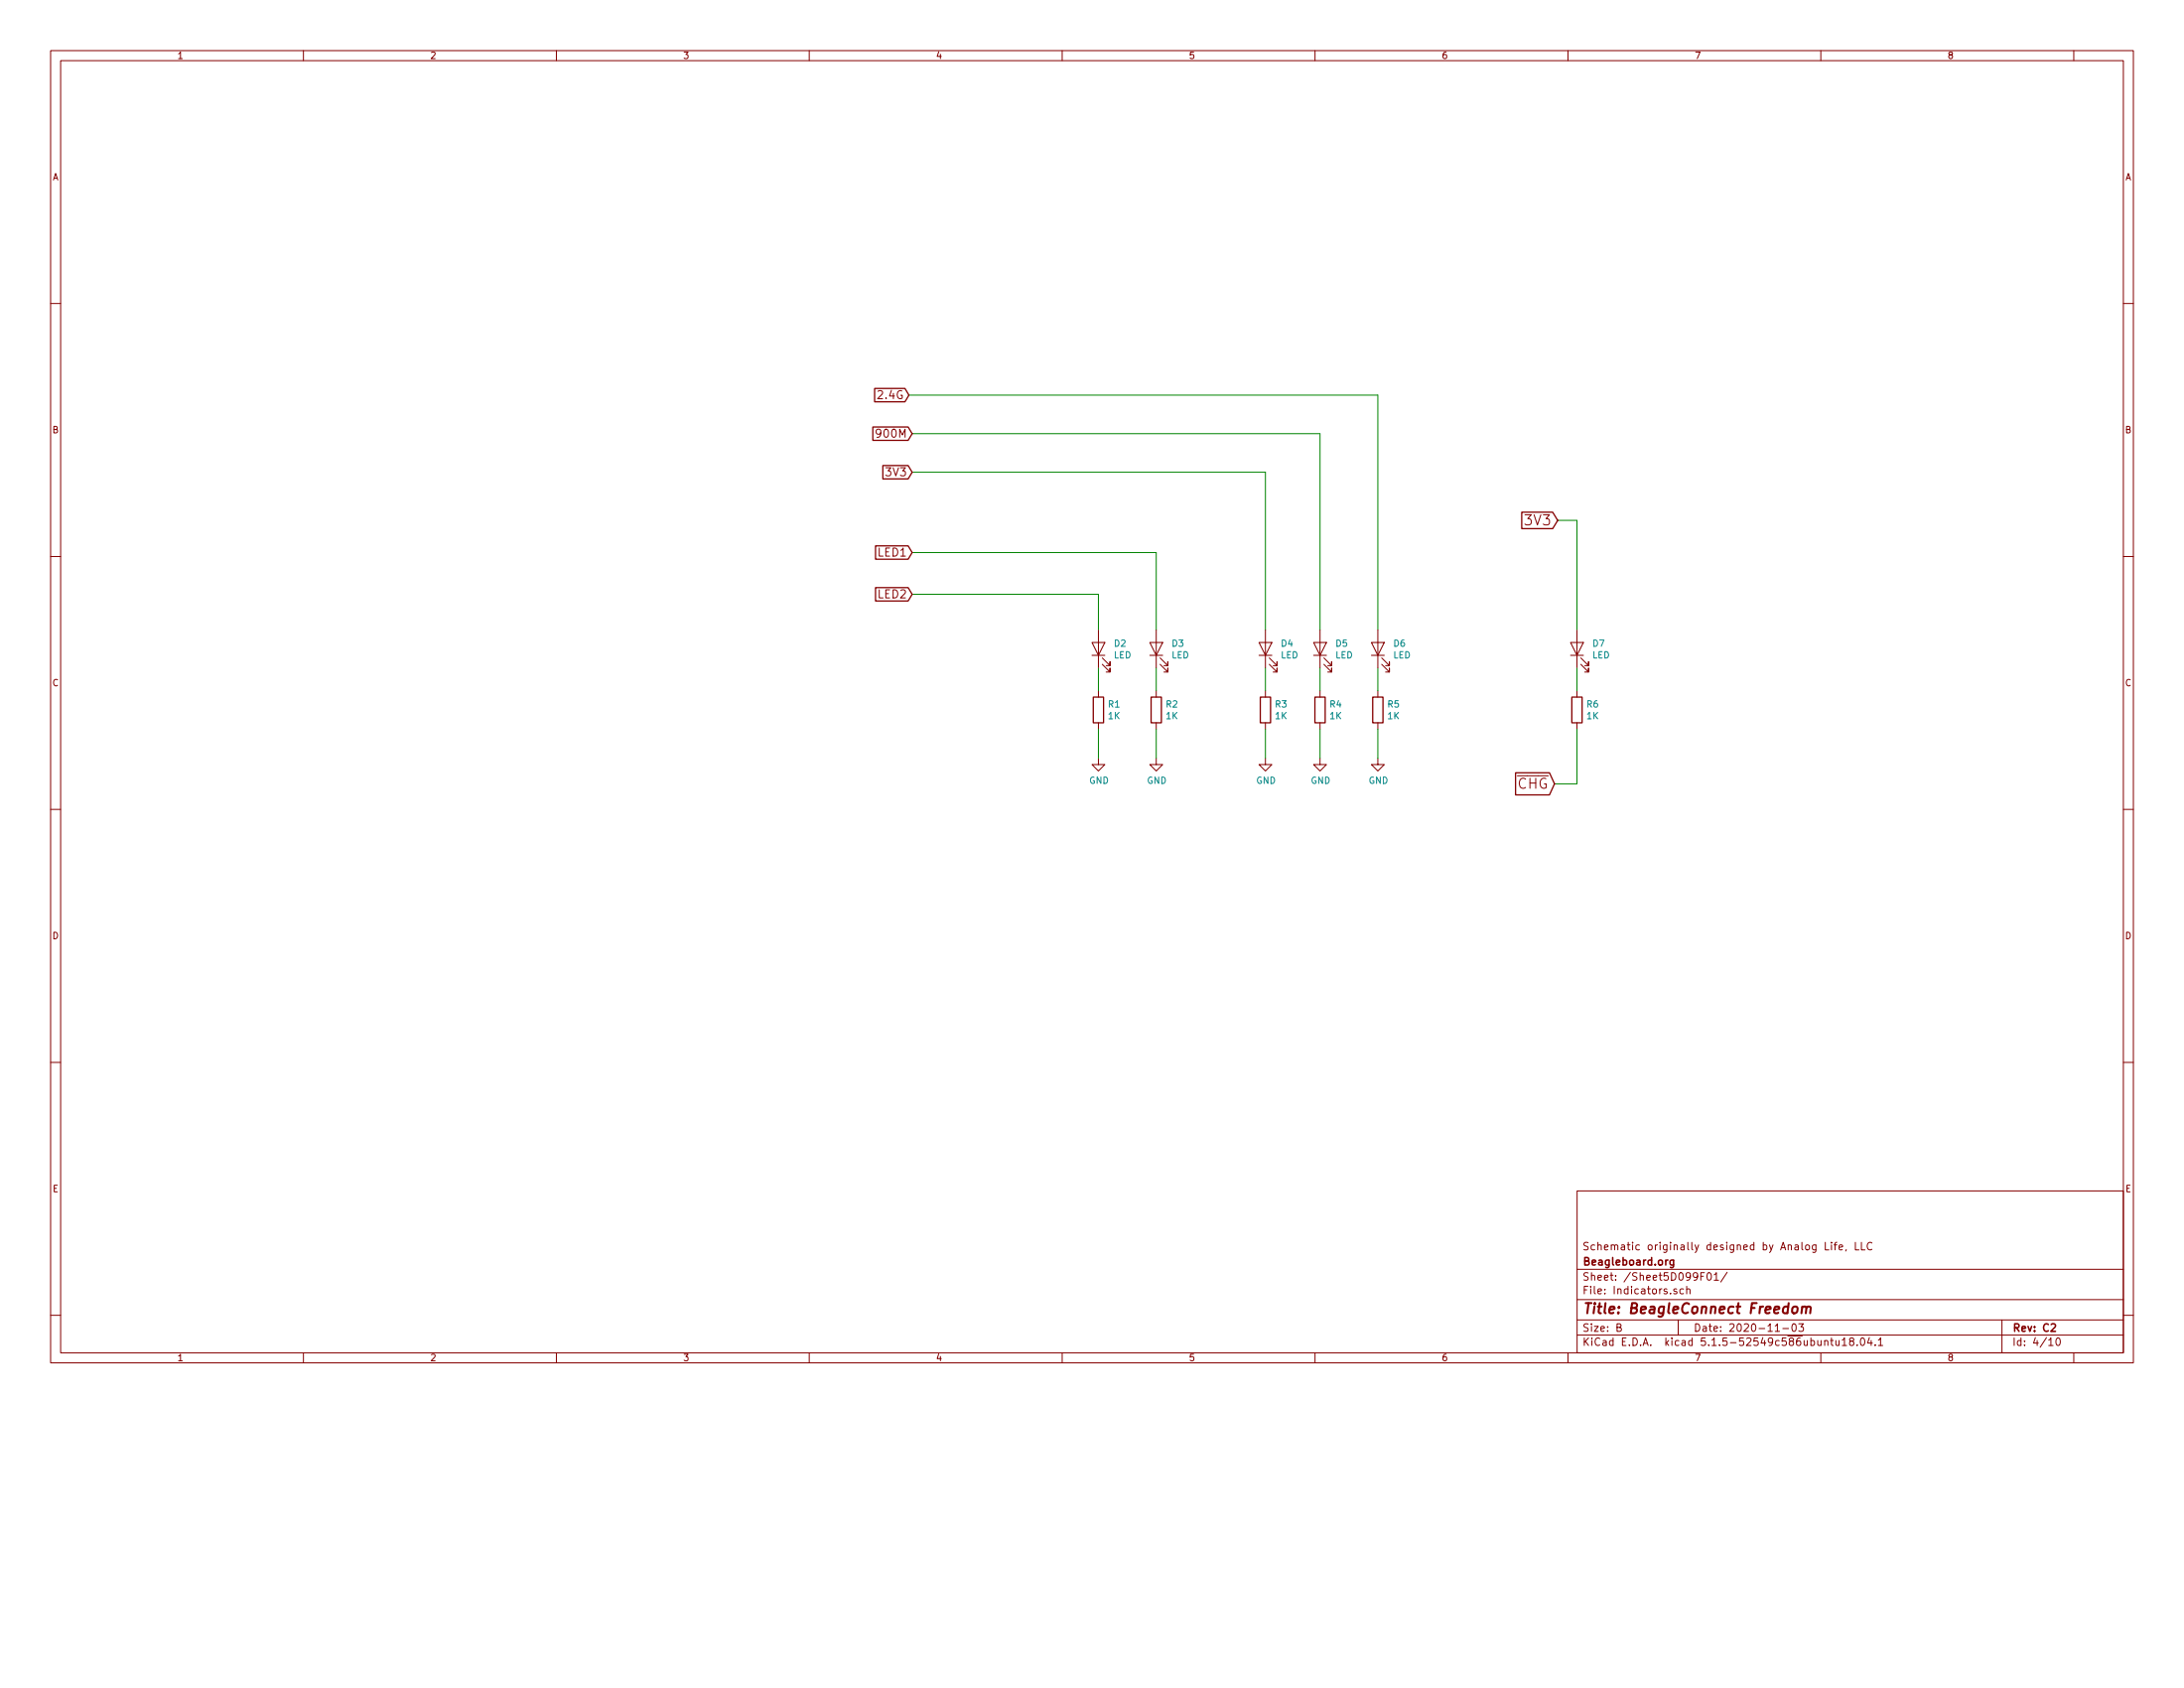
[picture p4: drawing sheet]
EESchema Schematic File Version 4
EELAYER 30 0
EELAYER END
$Descr B 17000 11000
encoding utf-8
Sheet 4 10
Title "BeagleConnect Freedom"
Date "2020-11-03"
Rev "C2"
Comp "Beagleboard.org"
Comment1 "Schematic originally designed by Analog Life, LLC"
Comment2 ""
Comment3 ""
Comment4 ""
$EndDescr
$Comp
L Device:LED D3
U 1 1
P 9000 5050
F 0 "D3" V 9039 4933 50  0000 R CNN
F 1 "LED" V 8948 4933 50  0000 R CNN
F 2 "LED_SMD:LED_0402_1005Metric" H 9000 5050 50  0001 C CNN
F 3 "~" H 9000 5050 50  0001 C CNN
F 4 "LED RED DIFFUSED 1608 SMD" H 9000 5050 50  0001 C CNN "Description"
F 5 "https://www.digikey.com/product-detail/en/rohm-semiconductor/SML-D12U1WT86/SML-D12U1WT86TR-ND/5843853" H 9000 5050 50  0001 C CNN "Link1"
F 6 "SML-D12U1WT86" H 9000 5050 50  0001 C CNN "MPN1"
F 7 "$0.03565" H 9000 5050 50  0001 C CNN "Standard Price"
F 8 "Rohm Semiconductor" H 9000 5050 50  0001 C CNN "Vendor1"
F 9 "LED RED DIFFUSED 1608 SMD" H 9000 5050 50  0001 C CNN "Short Description"
F 10 "304090122" H 9000 5050 50  0001 C CNN "Seeed PN"
F 11 "BL-HUB37A-AV-TRB" H 9000 5050 50  0001 C CNN "MPN2"
F 12 "SMD LED Clear-Red;0402" H 9000 5050 50  0001 C CNN "Seeed Description"
F 13 "Bright" H 9000 5050 50  0001 C CNN "Vendor2"
	1    9000 5050
	0    -1   -1   0   
$EndComp
$Comp
L Device:R R2
U 1 1
P 9000 5525
F 0 "R2" H 9070 5571 50  0000 L CNN
F 1 "1K" H 9070 5480 50  0000 L CNN
F 2 "Resistor_SMD:R_0402_1005Metric" V 8930 5525 50  0001 C CNN
F 3 "~" H 9000 5525 50  0001 C CNN
F 4 "RES SMD 1K OHM 5% 1/16W 0402" H 9000 5525 50  0001 C CNN "Description"
F 5 "https://www.digikey.com/product-detail/en/yageo/RC0402JR-071KL/311-1.0KJRCT-ND/729355" H 9000 5525 50  0001 C CNN "Link1"
F 6 "RC0402JR-071KL" H 9000 5525 50  0001 C CNN "MPN1"
F 7 "$0.00139" H 9000 5525 50  0001 C CNN "Standard Price"
F 8 "Yageo" H 9000 5525 50  0001 C CNN "Vendor1"
F 9 "RES SMD 1K OHM 5% 1/16W 0402" H 9000 5525 50  0001 C CNN "Short Description"
F 10 "301010006" H 9000 5525 50  0001 C CNN "Seeed PN"
F 11 "RC0402JR-071KL" H 9000 5525 50  0001 C CNN "MPN2"
F 12 "SMD RES 1K-5%-1/16W;0402" H 9000 5525 50  0001 C CNN "Seeed Description"
F 13 "YAGEO" H 9000 5525 50  0001 C CNN "Vendor2"
	1    9000 5525
	1    0    0    -1  
$EndComp
Wire Wire Line
	9000 5200 9000 5375
Wire Wire Line
	9000 5675 9000 5900
$Comp
L power:GND #PWR05
U 1 1
P 9000 5900
F 0 "#PWR05" H 9000 5650 50  0001 C CNN
F 1 "GND" H 9005 5727 50  0000 C CNN
F 2 "" H 9000 5900 50  0001 C CNN
F 3 "" H 9000 5900 50  0001 C CNN
	1    9000 5900
	1    0    0    -1  
$EndComp
$Comp
L Device:LED D4
U 1 1
P 9850 5050
F 0 "D4" V 9889 4933 50  0000 R CNN
F 1 "LED" V 9798 4933 50  0000 R CNN
F 2 "LED_SMD:LED_0402_1005Metric" H 9850 5050 50  0001 C CNN
F 3 "~" H 9850 5050 50  0001 C CNN
F 4 "LED RED DIFFUSED 1608 SMD" H 9850 5050 50  0001 C CNN "Description"
F 5 "https://www.digikey.com/product-detail/en/rohm-semiconductor/SML-D12U1WT86/SML-D12U1WT86TR-ND/5843853" H 9850 5050 50  0001 C CNN "Link1"
F 6 "SML-D12U1WT86" H 9850 5050 50  0001 C CNN "MPN1"
F 7 "$0.03565" H 9850 5050 50  0001 C CNN "Standard Price"
F 8 "Rohm Semiconductor" H 9850 5050 50  0001 C CNN "Vendor1"
F 9 "LED RED DIFFUSED 1608 SMD" H 9850 5050 50  0001 C CNN "Short Description"
F 10 "304090122" H 9850 5050 50  0001 C CNN "Seeed PN"
F 11 "BL-HUB37A-AV-TRB" H 9850 5050 50  0001 C CNN "MPN2"
F 12 "SMD LED Clear-Red;0402" H 9850 5050 50  0001 C CNN "Seeed Description"
F 13 "Bright" H 9850 5050 50  0001 C CNN "Vendor2"
	1    9850 5050
	0    -1   -1   0   
$EndComp
$Comp
L Device:R R3
U 1 1
P 9850 5525
F 0 "R3" H 9920 5571 50  0000 L CNN
F 1 "1K" H 9920 5480 50  0000 L CNN
F 2 "Resistor_SMD:R_0402_1005Metric" V 9780 5525 50  0001 C CNN
F 3 "~" H 9850 5525 50  0001 C CNN
F 4 "RES SMD 1K OHM 5% 1/16W 0402" H 9850 5525 50  0001 C CNN "Description"
F 5 "https://www.digikey.com/product-detail/en/yageo/RC0402JR-071KL/311-1.0KJRCT-ND/729355" H 9850 5525 50  0001 C CNN "Link1"
F 6 "RC0402JR-071KL" H 9850 5525 50  0001 C CNN "MPN1"
F 7 "$0.00139" H 9850 5525 50  0001 C CNN "Standard Price"
F 8 "Yageo" H 9850 5525 50  0001 C CNN "Vendor1"
F 9 "RES SMD 1K OHM 5% 1/16W 0402" H 9850 5525 50  0001 C CNN "Short Description"
F 10 "301010006" H 9850 5525 50  0001 C CNN "Seeed PN"
F 11 "RC0402JR-071KL" H 9850 5525 50  0001 C CNN "MPN2"
F 12 "SMD RES 1K-5%-1/16W;0402" H 9850 5525 50  0001 C CNN "Seeed Description"
F 13 "YAGEO" H 9850 5525 50  0001 C CNN "Vendor2"
	1    9850 5525
	1    0    0    -1  
$EndComp
Wire Wire Line
	9850 5200 9850 5375
Wire Wire Line
	9850 5675 9850 5900
$Comp
L power:GND #PWR06
U 1 1
P 9850 5900
F 0 "#PWR06" H 9850 5650 50  0001 C CNN
F 1 "GND" H 9855 5727 50  0000 C CNN
F 2 "" H 9850 5900 50  0001 C CNN
F 3 "" H 9850 5900 50  0001 C CNN
	1    9850 5900
	1    0    0    -1  
$EndComp
$Comp
L Device:LED D5
U 1 1
P 10275 5050
F 0 "D5" V 10314 4933 50  0000 R CNN
F 1 "LED" V 10223 4933 50  0000 R CNN
F 2 "LED_SMD:LED_0402_1005Metric" H 10275 5050 50  0001 C CNN
F 3 "~" H 10275 5050 50  0001 C CNN
F 4 "LED RED DIFFUSED 1608 SMD" H 10275 5050 50  0001 C CNN "Description"
F 5 "https://www.digikey.com/product-detail/en/rohm-semiconductor/SML-D12U1WT86/SML-D12U1WT86TR-ND/5843853" H 10275 5050 50  0001 C CNN "Link1"
F 6 "SML-D12U1WT86" H 10275 5050 50  0001 C CNN "MPN1"
F 7 "$0.03565" H 10275 5050 50  0001 C CNN "Standard Price"
F 8 "Rohm Semiconductor" H 10275 5050 50  0001 C CNN "Vendor1"
F 9 "LED RED DIFFUSED 1608 SMD" H 10275 5050 50  0001 C CNN "Short Description"
F 10 "304090122" H 10275 5050 50  0001 C CNN "Seeed PN"
F 11 "BL-HUB37A-AV-TRB" H 10275 5050 50  0001 C CNN "MPN2"
F 12 "SMD LED Clear-Red;0402" H 10275 5050 50  0001 C CNN "Seeed Description"
F 13 "Bright" H 10275 5050 50  0001 C CNN "Vendor2"
	1    10275 5050
	0    -1   -1   0   
$EndComp
$Comp
L Device:R R4
U 1 1
P 10275 5525
F 0 "R4" H 10345 5571 50  0000 L CNN
F 1 "1K" H 10345 5480 50  0000 L CNN
F 2 "Resistor_SMD:R_0402_1005Metric" V 10205 5525 50  0001 C CNN
F 3 "~" H 10275 5525 50  0001 C CNN
F 4 "RES SMD 1K OHM 5% 1/16W 0402" H 10275 5525 50  0001 C CNN "Description"
F 5 "https://www.digikey.com/product-detail/en/yageo/RC0402JR-071KL/311-1.0KJRCT-ND/729355" H 10275 5525 50  0001 C CNN "Link1"
F 6 "RC0402JR-071KL" H 10275 5525 50  0001 C CNN "MPN1"
F 7 "$0.00139" H 10275 5525 50  0001 C CNN "Standard Price"
F 8 "Yageo" H 10275 5525 50  0001 C CNN "Vendor1"
F 9 "RES SMD 1K OHM 5% 1/16W 0402" H 10275 5525 50  0001 C CNN "Short Description"
F 10 "301010006" H 10275 5525 50  0001 C CNN "Seeed PN"
F 11 "RC0402JR-071KL" H 10275 5525 50  0001 C CNN "MPN2"
F 12 "SMD RES 1K-5%-1/16W;0402" H 10275 5525 50  0001 C CNN "Seeed Description"
F 13 "YAGEO" H 10275 5525 50  0001 C CNN "Vendor2"
	1    10275 5525
	1    0    0    -1  
$EndComp
Wire Wire Line
	10275 5200 10275 5375
Wire Wire Line
	10275 5675 10275 5900
$Comp
L power:GND #PWR07
U 1 1
P 10275 5900
F 0 "#PWR07" H 10275 5650 50  0001 C CNN
F 1 "GND" H 10280 5727 50  0000 C CNN
F 2 "" H 10275 5900 50  0001 C CNN
F 3 "" H 10275 5900 50  0001 C CNN
	1    10275 5900
	1    0    0    -1  
$EndComp
$Comp
L Device:LED D6
U 1 1
P 10725 5050
F 0 "D6" V 10764 4933 50  0000 R CNN
F 1 "LED" V 10673 4933 50  0000 R CNN
F 2 "LED_SMD:LED_0402_1005Metric" H 10725 5050 50  0001 C CNN
F 3 "~" H 10725 5050 50  0001 C CNN
F 4 "LED RED DIFFUSED 1608 SMD" H 10725 5050 50  0001 C CNN "Description"
F 5 "https://www.digikey.com/product-detail/en/rohm-semiconductor/SML-D12U1WT86/SML-D12U1WT86TR-ND/5843853" H 10725 5050 50  0001 C CNN "Link1"
F 6 "SML-D12U1WT86" H 10725 5050 50  0001 C CNN "MPN1"
F 7 "$0.03565" H 10725 5050 50  0001 C CNN "Standard Price"
F 8 "Rohm Semiconductor" H 10725 5050 50  0001 C CNN "Vendor1"
F 9 "LED RED DIFFUSED 1608 SMD" H 10725 5050 50  0001 C CNN "Short Description"
F 10 "304090122" H 10725 5050 50  0001 C CNN "Seeed PN"
F 11 "BL-HUB37A-AV-TRB" H 10725 5050 50  0001 C CNN "MPN2"
F 12 "SMD LED Clear-Red;0402" H 10725 5050 50  0001 C CNN "Seeed Description"
F 13 "Bright" H 10725 5050 50  0001 C CNN "Vendor2"
	1    10725 5050
	0    -1   -1   0   
$EndComp
$Comp
L Device:R R5
U 1 1
P 10725 5525
F 0 "R5" H 10795 5571 50  0000 L CNN
F 1 "1K" H 10795 5480 50  0000 L CNN
F 2 "Resistor_SMD:R_0402_1005Metric" V 10655 5525 50  0001 C CNN
F 3 "~" H 10725 5525 50  0001 C CNN
F 4 "RES SMD 1K OHM 5% 1/16W 0402" H 10725 5525 50  0001 C CNN "Description"
F 5 "https://www.digikey.com/product-detail/en/yageo/RC0402JR-071KL/311-1.0KJRCT-ND/729355" H 10725 5525 50  0001 C CNN "Link1"
F 6 "RC0402JR-071KL" H 10725 5525 50  0001 C CNN "MPN1"
F 7 "$0.00139" H 10725 5525 50  0001 C CNN "Standard Price"
F 8 "Yageo" H 10725 5525 50  0001 C CNN "Vendor1"
F 9 "RES SMD 1K OHM 5% 1/16W 0402" H 10725 5525 50  0001 C CNN "Short Description"
F 10 "301010006" H 10725 5525 50  0001 C CNN "Seeed PN"
F 11 "RC0402JR-071KL" H 10725 5525 50  0001 C CNN "MPN2"
F 12 "SMD RES 1K-5%-1/16W;0402" H 10725 5525 50  0001 C CNN "Seeed Description"
F 13 "YAGEO" H 10725 5525 50  0001 C CNN "Vendor2"
	1    10725 5525
	1    0    0    -1  
$EndComp
Wire Wire Line
	10725 5200 10725 5375
Wire Wire Line
	10725 5675 10725 5900
$Comp
L power:GND #PWR08
U 1 1
P 10725 5900
F 0 "#PWR08" H 10725 5650 50  0001 C CNN
F 1 "GND" H 10730 5727 50  0000 C CNN
F 2 "" H 10725 5900 50  0001 C CNN
F 3 "" H 10725 5900 50  0001 C CNN
	1    10725 5900
	1    0    0    -1  
$EndComp
Wire Wire Line
	7100 4625 8550 4625
Wire Wire Line
	9000 4300 9000 4900
Wire Wire Line
	7100 4300 9000 4300
Wire Wire Line
	7100 3675 9850 3675
Wire Wire Line
	9850 3675 9850 4900
Wire Wire Line
	7100 3375 10275 3375
Wire Wire Line
	10275 3375 10275 4900
Wire Wire Line
	10725 3075 10725 4900
Wire Wire Line
	8550 4625 8550 4900
$Comp
L power:GND #PWR04
U 1 1
P 8550 5900
F 0 "#PWR04" H 8550 5650 50  0001 C CNN
F 1 "GND" H 8555 5727 50  0000 C CNN
F 2 "" H 8550 5900 50  0001 C CNN
F 3 "" H 8550 5900 50  0001 C CNN
	1    8550 5900
	1    0    0    -1  
$EndComp
Wire Wire Line
	8550 5675 8550 5900
Wire Wire Line
	8550 5200 8550 5375
$Comp
L Device:R R1
U 1 1
P 8550 5525
F 0 "R1" H 8620 5571 50  0000 L CNN
F 1 "1K" H 8620 5480 50  0000 L CNN
F 2 "Resistor_SMD:R_0402_1005Metric" V 8480 5525 50  0001 C CNN
F 3 "~" H 8550 5525 50  0001 C CNN
F 4 "RES SMD 1K OHM 5% 1/16W 0402" H 8550 5525 50  0001 C CNN "Description"
F 5 "https://www.digikey.com/product-detail/en/yageo/RC0402JR-071KL/311-1.0KJRCT-ND/729355" H 8550 5525 50  0001 C CNN "Link1"
F 6 "RC0402JR-071KL" H 8550 5525 50  0001 C CNN "MPN1"
F 7 "$0.00139" H 8550 5525 50  0001 C CNN "Standard Price"
F 8 "Yageo" H 8550 5525 50  0001 C CNN "Vendor1"
F 9 "RES SMD 1K OHM 5% 1/16W 0402" H 8550 5525 50  0001 C CNN "Short Description"
F 10 "301010006" H 8550 5525 50  0001 C CNN "Seeed PN"
F 11 "RC0402JR-071KL" H 8550 5525 50  0001 C CNN "MPN2"
F 12 "SMD RES 1K-5%-1/16W;0402" H 8550 5525 50  0001 C CNN "Seeed Description"
F 13 "YAGEO" H 8550 5525 50  0001 C CNN "Vendor2"
	1    8550 5525
	1    0    0    -1  
$EndComp
$Comp
L Device:LED D2
U 1 1
P 8550 5050
F 0 "D2" V 8589 4933 50  0000 R CNN
F 1 "LED" V 8498 4933 50  0000 R CNN
F 2 "LED_SMD:LED_0402_1005Metric" H 8550 5050 50  0001 C CNN
F 3 "~" H 8550 5050 50  0001 C CNN
F 4 "LED RED DIFFUSED 1608 SMD" H 8550 5050 50  0001 C CNN "Description"
F 5 "https://www.digikey.com/product-detail/en/rohm-semiconductor/SML-D12U1WT86/SML-D12U1WT86TR-ND/5843853" H 8550 5050 50  0001 C CNN "Link1"
F 6 "SML-D12U1WT86" H 8550 5050 50  0001 C CNN "MPN1"
F 7 "$0.03565" H 8550 5050 50  0001 C CNN "Standard Price"
F 8 "Rohm Semiconductor" H 8550 5050 50  0001 C CNN "Vendor1"
F 9 "LED RED DIFFUSED 1608 SMD" H 8550 5050 50  0001 C CNN "Short Description"
F 10 "304090122" H 8550 5050 50  0001 C CNN "Seeed PN"
F 11 "BL-HUB37A-AV-TRB" H 8550 5050 50  0001 C CNN "MPN2"
F 12 "SMD LED Clear-Red;0402" H 8550 5050 50  0001 C CNN "Seeed Description"
F 13 "Bright" H 8550 5050 50  0001 C CNN "Vendor2"
	1    8550 5050
	0    -1   -1   0   
$EndComp
Text GLabel 7075 3075 0    63   Input ~ 0
2.4G
Text GLabel 7100 3375 0    63   Input ~ 0
900M
Text GLabel 7100 3675 0    63   Input ~ 0
3V3
Text GLabel 7100 4300 0    63   Input ~ 0
LED1
Text GLabel 7100 4625 0    63   Input ~ 0
LED2
Wire Wire Line
	7075 3075 10725 3075
$Comp
L Device:LED D7
U 1 1
P 12275 5050
F 0 "D7" V 12314 4933 50  0000 R CNN
F 1 "LED" V 12223 4933 50  0000 R CNN
F 2 "LED_SMD:LED_0402_1005Metric" H 12275 5050 50  0001 C CNN
F 3 "~" H 12275 5050 50  0001 C CNN
F 4 "LED RED DIFFUSED 1608 SMD" H 12275 5050 50  0001 C CNN "Description"
F 5 "https://www.digikey.com/product-detail/en/rohm-semiconductor/SML-D12U1WT86/SML-D12U1WT86TR-ND/5843853" H 12275 5050 50  0001 C CNN "Link1"
F 6 "SML-D12U1WT86" H 12275 5050 50  0001 C CNN "MPN1"
F 7 "$0.03565" H 12275 5050 50  0001 C CNN "Standard Price"
F 8 "Rohm Semiconductor" H 12275 5050 50  0001 C CNN "Vendor1"
F 9 "LED RED DIFFUSED 1608 SMD" H 12275 5050 50  0001 C CNN "Short Description"
F 10 "304090122" H 12275 5050 50  0001 C CNN "Seeed PN"
F 11 "BL-HUB37A-AV-TRB" H 12275 5050 50  0001 C CNN "MPN2"
F 12 "SMD LED Clear-Red;0402" H 12275 5050 50  0001 C CNN "Seeed Description"
F 13 "Bright" H 12275 5050 50  0001 C CNN "Vendor2"
	1    12275 5050
	0    -1   -1   0   
$EndComp
$Comp
L Device:R R6
U 1 1
P 12275 5525
F 0 "R6" H 12345 5571 50  0000 L CNN
F 1 "1K" H 12345 5480 50  0000 L CNN
F 2 "Resistor_SMD:R_0402_1005Metric" V 12205 5525 50  0001 C CNN
F 3 "~" H 12275 5525 50  0001 C CNN
F 4 "RES SMD 1K OHM 5% 1/16W 0402" H 12275 5525 50  0001 C CNN "Description"
F 5 "https://www.digikey.com/product-detail/en/yageo/RC0402JR-071KL/311-1.0KJRCT-ND/729355" H 12275 5525 50  0001 C CNN "Link1"
F 6 "RC0402JR-071KL" H 12275 5525 50  0001 C CNN "MPN1"
F 7 "$0.00139" H 12275 5525 50  0001 C CNN "Standard Price"
F 8 "Yageo" H 12275 5525 50  0001 C CNN "Vendor1"
F 9 "RES SMD 1K OHM 5% 1/16W 0402" H 12275 5525 50  0001 C CNN "Short Description"
F 10 "301010006" H 12275 5525 50  0001 C CNN "Seeed PN"
F 11 "RC0402JR-071KL" H 12275 5525 50  0001 C CNN "MPN2"
F 12 "SMD RES 1K-5%-1/16W;0402" H 12275 5525 50  0001 C CNN "Seeed Description"
F 13 "YAGEO" H 12275 5525 50  0001 C CNN "Vendor2"
	1    12275 5525
	1    0    0    -1  
$EndComp
Wire Wire Line
	12275 5200 12275 5375
Wire Wire Line
	12125 4050 12275 4050
Wire Wire Line
	12275 4050 12275 4900
Text GLabel 12100 6100 0    79   Input ~ 0
~CHG
Wire Wire Line
	12100 6100 12275 6100
Wire Wire Line
	12275 5675 12275 6100
Text GLabel 12125 4050 0    79   Input ~ 0
3V3
$EndSCHEMATC
